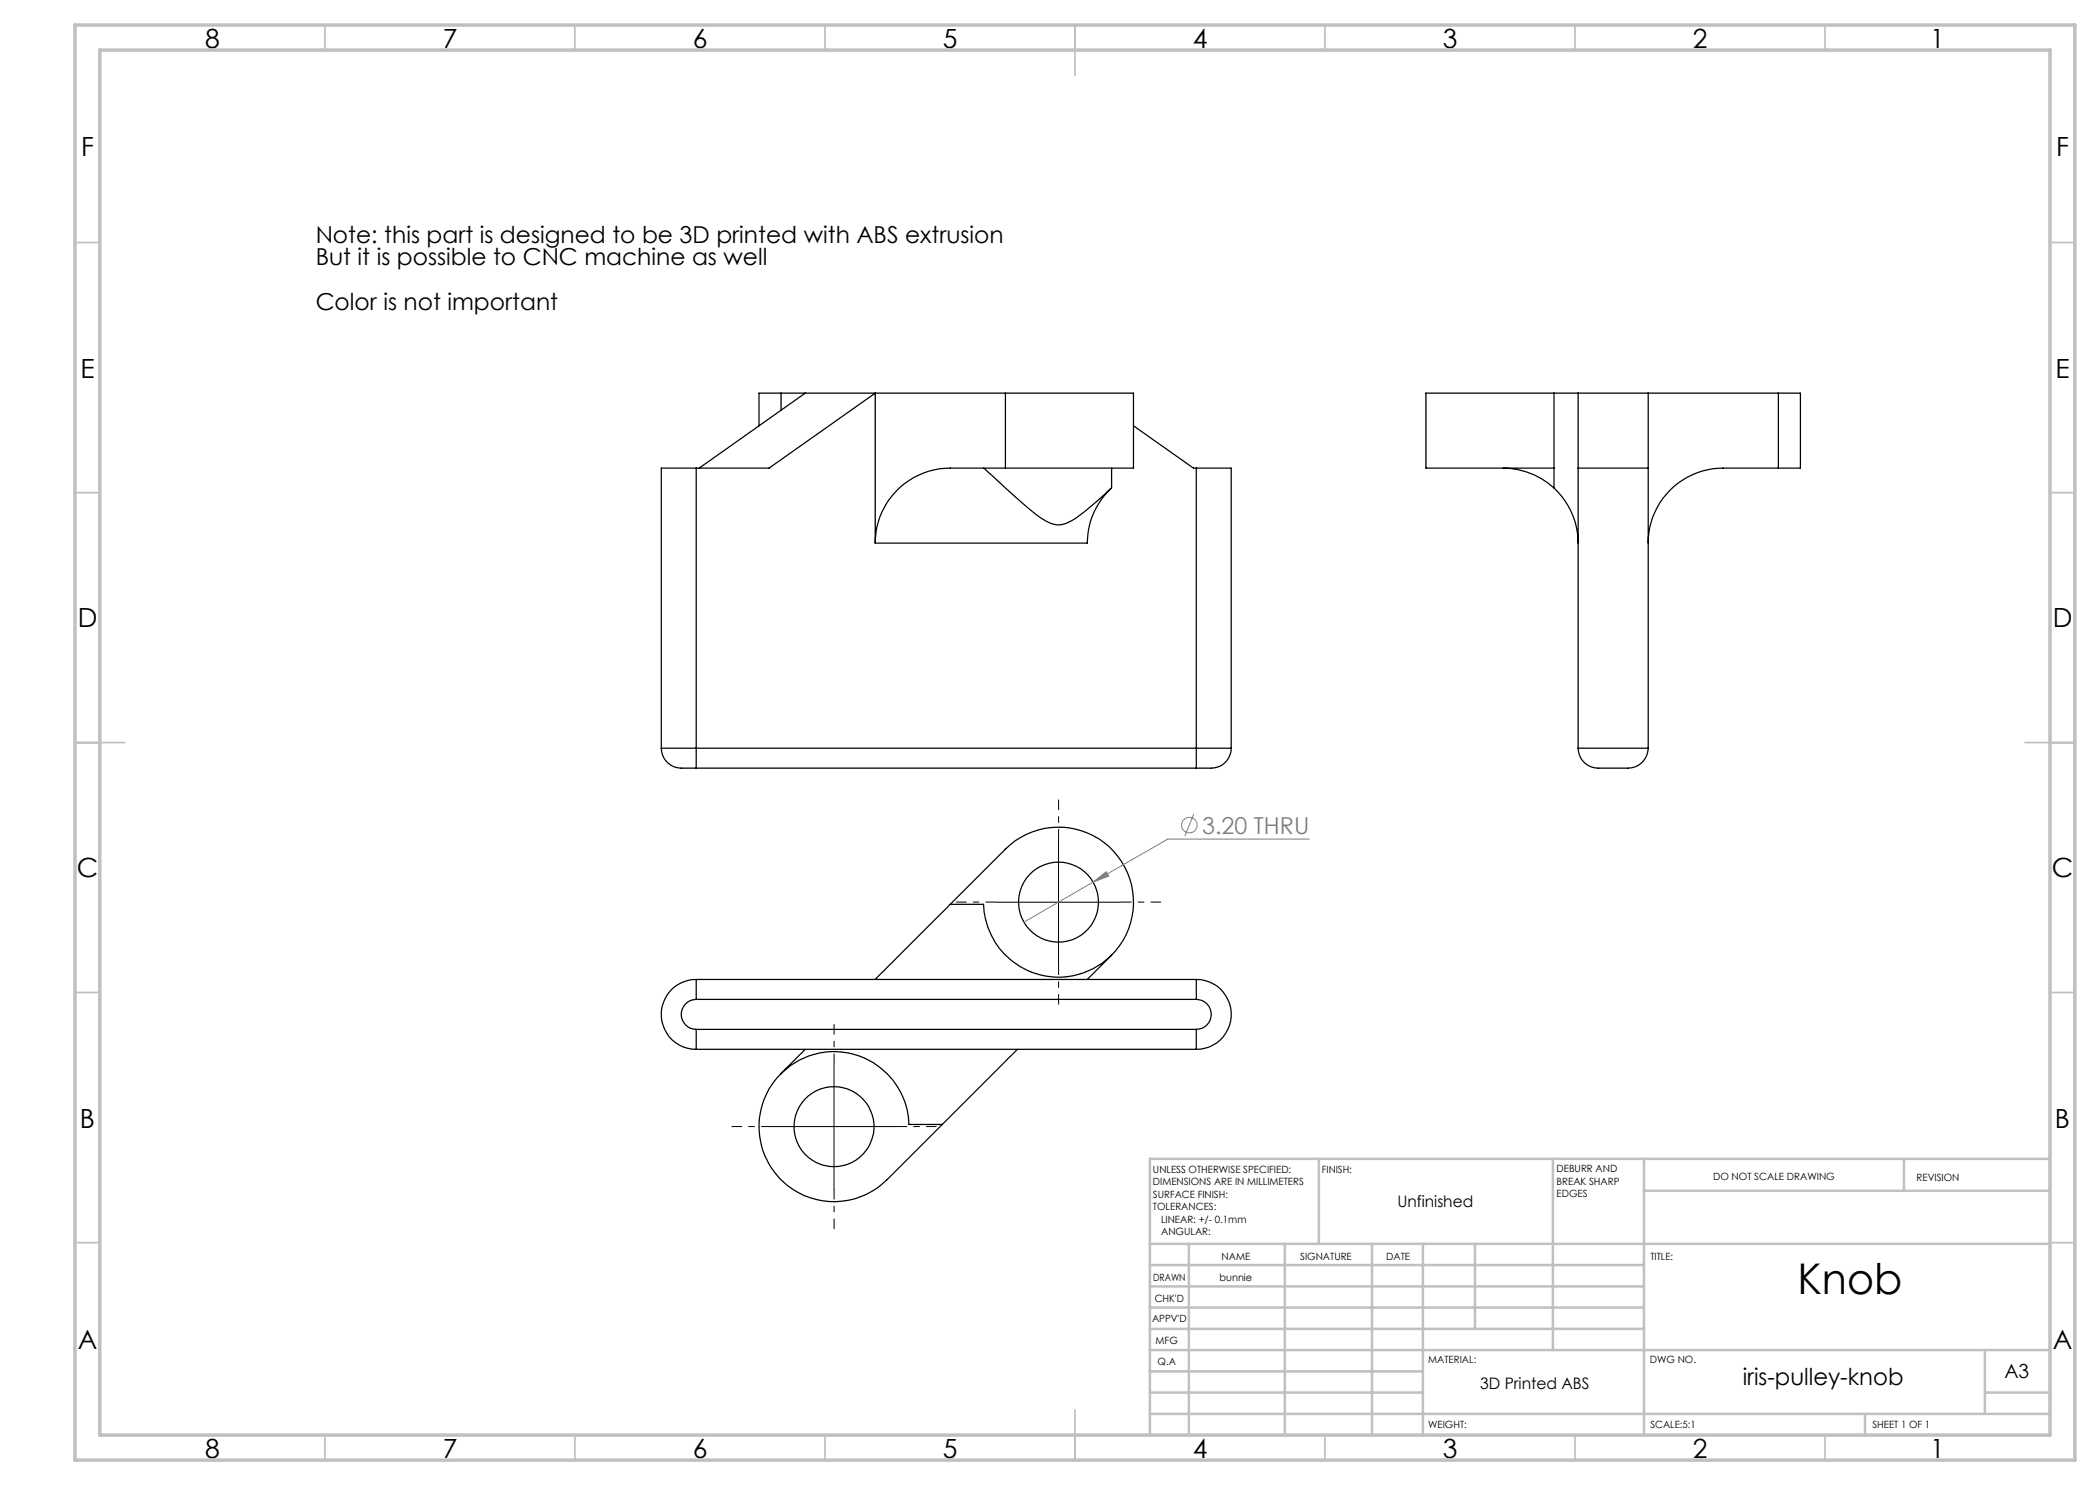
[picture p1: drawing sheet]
<svg xmlns="http://www.w3.org/2000/svg" width="420mm" height="297mm" viewBox="0 0 420 297" stroke-linecap="round" stroke-linejoin="round" font-family="sans-serif">
<g fill="none" stroke="#000" stroke-width=".25">
<path d="M156.2 78.6h-4.4v6.6M156.2 78.6h44.9M156.2 78.6v3.5M161 78.6l-21.2 15M201.1 78.6h25.6v15h-25.6M201.1 78.6v15M310.8 78.6h-25.6v15h25.6M310.8 78.6v19a15.3 15.3 0 0 1 4.8 11M310.8 78.6h44.9M315.6 78.6v71M329.6 78.6v71M355.7 78.6h4.4v15h-4.4"/>
<path d="M355.7 78.6v15M139.2 93.6h-6.9v56M139.2 93.6h14.6l21.2-15v30M139.2 93.6v56M196.7 93.6l3.4 3.1a70.5 70.5 0 0 0 9.1 7.5 4.9 4.9 0 0 0 6-.6l4.3-3.4 2.8-2.6M201.1 93.6h-11.1a15 15 0 0 0-15 15M222.3 97.6a15.1 15.1 0 0 0-4.8 11h-42.5M222.3 93.6v4M226.7 85.2l12 8.4h.6M239.3 93.6h6.9v56M239.3 93.6v56M300.6 93.6a15 15 0 0 1 10.2 4"/>
<path d="M315.6 93.6h14M355.7 93.6h-11.1a15 15 0 0 0-15 15M132.3 149.6a4.1 4.1 0 0 0 4.8 4h2.1M132.3 149.6h6.9M139.2 149.6v4M139.2 149.6h100.1M139.2 153.6h100.1M239.3 149.6v4M239.3 149.6h6.9M246.2 149.6a4.1 4.1 0 0 1-4.8 4h-2.1M315.6 149.6a4.1 4.1 0 0 0 4.9 4h3.8a5.9 5.9 0 0 0 3.9-.9 4.2 4.2 0 0 0 1.4-3.1M315.6 149.6h14"/>
<path d="M139.2 195.9a7 7 0 0 0-7 7 7 7 0 0 0 7 7M139.2 195.9v4M139.2 199.9a3 3 0 0 0-3 3 3 3 0 0 0 3 3M139.2 199.9h100.1M139.2 195.9h100.1M190 180.9l-15 15M190 180.9h6.7a15 15 0 0 0 9.5 13.5 15 15 0 0 0 16.1-3.4M190 180.9l11.1-11.1a15 15 0 0 1 21.2 0 15 15 0 0 1 0 21.2M222.3 191l-4.8 4.9M239.3 199.9a3 3 0 0 1 3 3 3 3 0 0 1-3 3M239.3 195.9v4M239.3 195.9a7 7 0 0 1 7 7 7 7 0 0 1-7 7"/>
<path d="M139.2 205.9v4M139.2 205.9h100.1M139.2 209.9h100.1M156.2 214.7a15 15 0 0 1 16.1-3.3 15 15 0 0 1 9.5 13.5h6.7M156.2 214.7a15 15 0 0 0 0 21.2 15 15 0 0 0 21.2 0l11.1-11M161 209.9l-4.8 4.8M203.4 209.9l-14.9 15M239.3 205.9v4"/>
<circle cx="211.7" cy="180.4" r="8"/>
<circle cx="166.8" cy="225.3" r="8"/>
</g>
<g fill="none" stroke="#808080" stroke-width=".2">
<path d="M218.6 176.4l2.6-2.1 .6 .9zM218.6 176.4l-13.8 8M238.8 162.8l-1.8 4.4M261.8 167.8h-28.2l-15 8.6"/>
<circle cx="237.9" cy="165" r="1.55"/>
</g>
<path d="M211.7 167.9v-8M199.2 180.4h-8M211.7 192.9v8M224.2 180.4h8M166.8 212.8v-8M154.3 225.3h-8M166.8 237.8v8M179.3 225.3h8" fill="none" stroke="#000" stroke-width=".2" stroke-dasharray="15.2 1.3 1.3 1.3" stroke-dashoffset="13.1" stroke-linecap="butt"/>
<path d="M211.7 167.9v25M199.2 180.4h25M166.8 212.8v25M154.3 225.3h25" fill="none" stroke="#000" stroke-width=".2"/>
<g fill="none" stroke="#c0c0c0" stroke-width=".35">
<path d="M65 5v5M115 5v5M165 5v5M215 5v10M265 5v5M315 5v5M365 5v5M15 48.5h5M410 48.5h5M15 98.5h5M410 98.5h5M15 148.5h10"/>
<path d="M405 148.5h10M15 198.5h5M410 198.5h5M15 248.5h5M410 248.5h5M65 287v5M115 287v5M165 287v5M215 282v10M265 287v5M315 287v5M365 287v5"/>
</g>
<g fill="none" stroke="#c0c0c0" stroke-width=".5">
<path d="M263.8 231.8v17M310.6 231.8v38.2M328.8 231.8v55.2M328.8 238.2h81.2M380.8 231.8v6.4M410 231.8h-180v55.2M230 248.8h180M230 257.3h98.8M230 253h98.8M237.8 248.8v38.2M257 248.8v38.2M274.4 248.8v38.2"/>
<path d="M284.6 248.8v38.2M295 248.8v17M230 265.8h98.8M230 261.5h98.8M230 278.5h54.6M230 274.3h54.6M230 270h180M397 278.5h13M397 270v12.8M230 282.8h180M373 282.8v4.2"/>
</g>
<path d="M15 5h400v287h-400zM20 10h390v277h-390z" fill="none" stroke="#c0c0c0" stroke-width=".7"/>
<path d="M218.6 176.4l2.6-2.1 .6 .9z" fill="#808080"/>
<text font-size="8.5" x="359.5" y="258.8">Knob</text>
<g font-size="5.3">
<text x="41" y="9.5">8</text>
<text x="88.5" y="9.5">7</text>
<text x="138.5" y="9.5">6</text>
<text x="188.5" y="9.5">5</text>
<text x="238.5" y="9.5">4</text>
<text x="288.5" y="9.5">3</text>
<text x="338.5" y="9.5">2</text>
<text x="386" y="9.5">1</text>
<text x="16.2" y="31.3">F</text>
<text x="411.2" y="31.3">F</text>
<text x="16.1" y="75.5">E</text>
<text x="411.1" y="75.5">E</text>
<text x="15.5" y="125.5">D</text>
<text x="410.5" y="125.5">D</text>
<text x="15.4" y="175.5">C</text>
<text x="410.4" y="175.5">C</text>
<text x="16" y="225.5">B</text>
<text x="411" y="225.5">B</text>
<text x="15.5" y="269.8">A</text>
<text x="410.5" y="269.8">A</text>
<text x="41" y="291.5">8</text>
<text x="88.5" y="291.5">7</text>
<text x="138.5" y="291.5">6</text>
<text x="188.5" y="291.5">5</text>
<text x="238.5" y="291.5">4</text>
<text x="288.5" y="291.5">3</text>
<text x="338.5" y="291.5">2</text>
<text x="386" y="291.5">1</text>
</g>
<g font-size="4.7">
<text x="63.1" y="48.5">Note: this part is designed to be 3D printed with ABS extrusion</text>
<text x="63.1" y="53">But it is possible to CNC machine as well</text>
<text x="63.1" y="62.1">Color is not important</text>
<text x="348.5" y="277">iris-pulley-knob</text>
</g>
<text font-size="4.7" fill="#808080" x="240.5" y="166.7">3.20 THRU</text>
<text font-size="3.9" x="400.9" y="275.5">A3</text>
<g font-size="3.2">
<text x="279.5" y="241.4">Unfinished</text>
<text x="296" y="277.9">3D Printed ABS</text>
</g>
<g font-size="2">
<text x="230.6" y="234.6">UNLESS OTHERWISE SPECIFIED:</text>
<text x="230.6" y="237.1">DIMENSIONS ARE IN MILLIMETERS</text>
<text x="230.6" y="239.6">SURFACE FINISH:</text>
<text x="264.4" y="234.6">FINISH:</text>
<text x="311.3" y="234.5">DEBURR AND</text>
<text x="311.3" y="237">BREAK SHARP</text>
<text x="311.3" y="239.5">EDGES</text>
<text x="342.6" y="236">DO NOT SCALE DRAWING</text>
<text x="383.3" y="236.2">REVISION</text>
<text x="230.6" y="242.1">TOLERANCES:</text>
<text x="232.2" y="244.6">LINEAR: +/- 0.1mm</text>
<text x="232.2" y="247.1">ANGULAR:</text>
<text x="244.3" y="252">NAME</text>
<text x="260" y="251.9">SIGNATURE</text>
<text x="277.2" y="251.9">DATE</text>
<text x="330.1" y="251.9">TITLE:</text>
<text x="230.6" y="256.1">DRAWN</text>
<text x="243.9" y="256.1">bunnie</text>
<text x="230.9" y="260.3">CHK'D</text>
<text x="230.4" y="264.4">APPV'D</text>
<text x="231.1" y="268.8">MFG</text>
<text x="231.5" y="273">Q.A</text>
<text x="285.6" y="272.5">MATERIAL:</text>
<text x="330" y="272.5">DWG NO.</text>
<text x="285.6" y="285.5">WEIGHT:</text>
<text x="330.1" y="285.6">SCALE:5:1</text>
<text x="374.5" y="285.6">SHEET 1 OF 1</text>
</g>
</svg>
